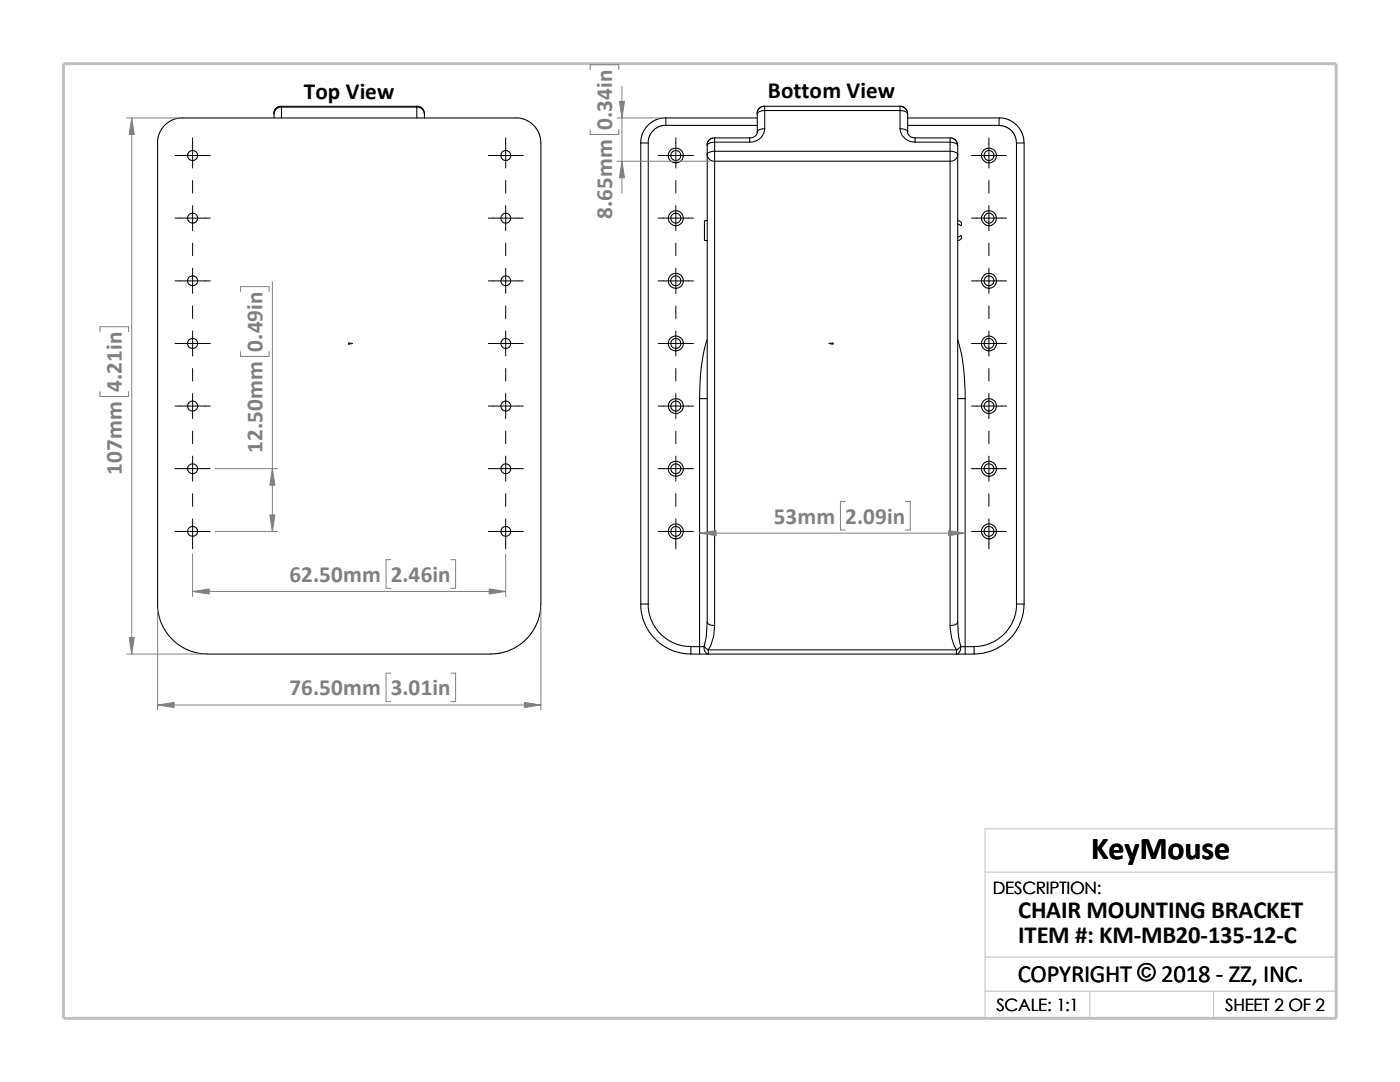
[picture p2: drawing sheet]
<svg xmlns="http://www.w3.org/2000/svg" width="279mm" height="216mm" viewBox="0 0 279 216" stroke-linecap="round" stroke-linejoin="round" font-family="sans-serif">
<path d="M196.6 174h70.1M196.6 197.8h70.1M196.6 191h70.1M217.5 197.8v5.4M242.2 197.8v5.4M26.8 203.2h239.9v-37.8h-70.1v37.8" fill="none" stroke="#c0c0c0" stroke-width=".2"/>
<path d="M12.7 12.7h254v190.5h-254z" fill="none" stroke="#c0c0c0" stroke-width=".59"/>
<g fill="none" stroke="#000" stroke-width=".21">
<path d="M31.5 28.5l.2-1.6 .9-1.7 1.5-1.1 1.7-.6h67.7l1.8 .6 1.4 1.1 1 1.7 .2 1.6v92M31.5 28.5v92.9l.4 2.3 .7 1.5 .9 1.5 1.4 1.4 1.8 1.2 1.6 .7 1.5 .4 1.6 .1M56.2 21.2v.2M56.2 21.2h27M56.2 21.4v2.1M56.2 21.4h27M56.2 21.2l-.7 .1-.5 .4-.3 .4v.6M56.2 21.4a1.38 1.38 0 0 0-1.5 1.3v.8M83.2 21.2l.6 .1 .4 .3 .4 .5 .1 .6M83.2 21.4a1.45 1.45 0 0 1 1.5 1.3M83.2 21.2v.2M83.2 21.4v2.1"/>
<path d="M84.7 22.7v.8M127.9 28.5v92M127.9 28.5h1.5M129.4 28.5v92M132.9 23.5l-.9 .1-1.1 .3-1.1 .7-.7 .6-1 1.7-.2 1.6M132.9 23.5h18.2M132.9 25h18.2M132.9 25h-.6l-.9 .3-1.1 .8-.8 1.3-.1 1.1M132.9 23.5v1.5M141.1 30.8a1.38 1.38 0 0 0 1.5 1.4M141.1 30.8v93.3M142.6 27.5l-.6 .1-.5 .4-.3 .4-.1 .6"/>
<path d="M142.6 30.2a1.45 1.45 0 0 0-1.5 .6M142.6 30.2v2M142.6 28.4a1.37 1.37 0 0 0-1.5 .6v1.8M142.6 32.2v92.6M142.6 27.5v.9M142.6 27.5h7M142.6 32.2h47M142.6 30.2h47M142.6 28.4v1.8M142.6 28.4h7M149.6 27.5v.9M151.1 26.3a1.39 1.39 0 0 1-1.5 1.2"/>
<path d="M152.6 21.2l-.6 .1-.5 .4-.3 .4-.1 .6M152.6 25.7a1.29 1.29 0 0 0-1.5 .6M152.6 22.1a1.37 1.37 0 0 0-1.5 .6v3.6M152.6 21.2v.9M152.6 25.7a2.8 2.8 0 0 1-3 2.7M152.6 21.2h27M152.6 22.1v3.6M152.6 22.1h27M179.6 21.2l.6 .1 .4 .3 .4 .5 .1 .6M179.6 25.7a1.41 1.41 0 0 1 1.5 .6M179.6 22.1a1.5 1.5 0 0 1 1.5 .6M179.6 21.2v.9"/>
<path d="M179.6 25.7a2.84 2.84 0 0 0 3 2.7M179.6 22.1v3.6M181.1 26.3a1.33 1.33 0 0 0 1.5 1.2M181.1 23.5h18.3M181.1 22.7v3.6M182.6 27.5v.9M182.6 27.5h7M182.6 28.4h7M189.6 30.2v2M189.6 32.2v92.6M189.6 27.5v.9M189.6 28.4v1.8"/>
<path d="M189.6 27.5l.6 .1 .4 .3 .4 .5 .1 .6M189.6 30.2a1.6 1.6 0 0 1 1.5 .6M189.6 28.4a1.5 1.5 0 0 1 1.5 .6M191.1 29v1.8M191.1 30.8a1.45 1.45 0 0 1-1.5 1.4M191.1 30.8v93.3M199.4 23.5v1.5h-18.3M199.4 23.5l.9 .1 1 .3 .8 .4 .9 .8 1 1.5 .3 1v.9M199.4 25.1l1.3 .2 1.1 .7 .7 1 .4 1.5M202.9 28.5v92M202.9 28.5h1.5v92M141.1 44l-.5 .1v3.8l.5 .1"/>
<path d="M191.1 47.3l.7-.3a.66 .66 0 0 1 0 .7 .66 .66 0 0 1-.7 .3M191.1 44l.7 .3 .1 .6-.1 .1-.7-.3M139.6 79.5v49.5M139.6 79.5h1.5M141.1 67.8a36 36 0 0 0-1.5 11.7M191.1 79.5h1.5M191.1 67.8a38 38 0 0 1 1.5 11.7M192.6 79.5v49.5M107.9 120.5l-.1 1.6-.4 1.6-.6 1.5-1 1.5-1.7 1.7-1.4 .9-1.6 .7-1.6 .4-1.5 .1h-56.6M127.9 120.5h1.5M127.9 120.5l.1 1.8 .6 2 .9 1.8 1.1 1.2 1.7 1.5 1.7 1 2 .5 1.9 .2M129.4 120.5l.1 1.5 .4 1.5 .7 1.5 1.2 1.5 1.6 1.3 1.5 .7 1.5 .4 1.5 .1"/>
<path d="M137.9 130.5h1.7M139.6 129h.9M139.6 130.5h1.8M139.6 129h-1.7v1.5M139.6 129v1.5M140.5 129l.9 .7M140.5 129a1.3 1.3 0 0 0 .9 1.5M141.1 124.1a1.31 1.31 0 0 0 1.5 .7M141.1 124.1a16.1 16.1 0 0 1-.6 4.9M141.4 129.7v.8M141.4 130.5h49.5M141.4 129.7h49.5"/>
<path d="M142.6 124.8l-.1 2-.6 2-.5 .9M189.6 124.8a9.7 9.7 0 0 0 1.3 4.9M190.9 130.5h1.7M190.9 129.7v.8M191.1 124.1a16.1 16.1 0 0 0 .7 4.9M191.1 124.1a1.43 1.43 0 0 1-1.5 .7M191.8 129l-.9 .7M191.8 129a1.27 1.27 0 0 1-.9 1.5M191.8 129h.8M192.6 129h1.8M192.6 129v1.5M194.4 129v1.5h-1.8"/>
<path d="M202.9 120.5l-.1 1.5-.4 1.5-.8 1.5-1.2 1.5-1.6 1.3-1.4 .7-1.6 .4-1.4 .1M202.9 120.5h1.5M204.4 120.5l-.2 1.8-.6 2-1.3 2.4-1.4 1.4-1.8 1.2-1.6 .7-1.5 .4-1.6 .1"/>
<circle cx="38.4" cy="31" r="1.01"/>
<circle cx="101" cy="31" r="1"/>
<circle cx="134.9" cy="31" r="1.01"/>
<circle cx="134.9" cy="31" r="1.51"/>
<circle cx="197.4" cy="31" r="1"/>
<circle cx="197.4" cy="31" r="1.49"/>
<circle cx="38.4" cy="43.5" r="1"/>
<circle cx="38.4" cy="56" r="1"/>
<circle cx="100.9" cy="43.5" r=".99"/>
<circle cx="101" cy="56" r=".99"/>
<circle cx="134.9" cy="56" r="1"/>
<circle cx="134.9" cy="43.5" r="1.51"/>
<circle cx="134.9" cy="56" r="1.51"/>
<circle cx="134.9" cy="43.5" r="1"/>
<circle cx="197.4" cy="56" r=".99"/>
<circle cx="197.4" cy="43.5" r="1.49"/>
<circle cx="197.4" cy="56" r="1.49"/>
<circle cx="197.4" cy="43.5" r=".99"/>
<circle cx="38.4" cy="68.5" r="1"/>
<circle cx="101" cy="68.5" r=".99"/>
<circle cx="134.9" cy="68.5" r="1"/>
<circle cx="134.9" cy="68.5" r="1.51"/>
<circle cx="197.4" cy="68.5" r=".99"/>
<circle cx="197.4" cy="68.5" r="1.49"/>
<circle cx="38.4" cy="93.5" r="1"/>
<circle cx="38.4" cy="81" r="1.01"/>
<circle cx="100.9" cy="93.5" r=".99"/>
<circle cx="101" cy="81" r="1"/>
<circle cx="134.9" cy="81" r="1.01"/>
<circle cx="134.9" cy="93.5" r="1.51"/>
<circle cx="134.9" cy="81" r="1.52"/>
<circle cx="134.9" cy="93.5" r="1"/>
<circle cx="197.4" cy="81" r="1"/>
<circle cx="197.4" cy="93.5" r="1.49"/>
<circle cx="197.4" cy="81" r="1.51"/>
<circle cx="197.4" cy="93.5" r=".99"/>
<circle cx="38.4" cy="106" r="1"/>
<circle cx="101" cy="106" r=".99"/>
<circle cx="134.9" cy="106" r="1"/>
<circle cx="134.9" cy="106" r="1.51"/>
<circle cx="197.4" cy="106" r=".99"/>
<circle cx="197.4" cy="106" r="1.49"/>
</g>
<g fill="#00f" stroke="#00f" stroke-width=".2">
<path d="M70 68.5h.4l-.4 .1z"/>
<path d="M165.4 68.5h.4v.1z"/>
</g>
<path d="M69.6 68.5h.8M69.6 68.4l.2 .3M69.7 68.5h.1M69.7 68.4v.3M69.8 68.4l-.3 .3M165.4 68.5h.9M166 68.4l.3 .3M166.1 68.5h.1M166.1 68.4v.3M166.2 68.4l-.3 .3" fill="none" stroke="#00f" stroke-width=".2"/>
<g fill="none" stroke="#000" stroke-width=".2">
<path d="M34.9 31h7.1M38.4 27.5v6M38.4 36v2.5M97.5 31h6.9M100.9 27.5v6M100.9 36v2.5M131.4 31h7M134.9 27.5v6M134.9 36v2.5M193.9 31h7M197.4 27.5v6M197.4 36v2.5"/>
<path d="M34.9 56h7.1M34.9 43.5h7.1M38.4 41v5M38.4 48.5v2.5M38.4 53.5v5M97.5 56h6.9M97.5 43.5h6.9M100.9 41v5M100.9 48.5v2.5M100.9 53.5v5M131.4 56h7M131.4 43.5h7"/>
<path d="M134.9 41v5M134.9 48.5v2.5M134.9 53.5v5M193.9 56h7M193.9 43.5h7M197.4 41v5M197.4 48.5v2.5M197.4 53.5v5M34.9 68.5h7.1M38.4 61v2.5M38.4 66v5M38.4 73.5v2.5"/>
<path d="M38.4 78.5v5M97.5 68.5h6.9M100.9 61v2.5M100.9 66v5M100.9 73.5v2.5M100.9 78.5v5M131.4 68.5h7M134.9 61v2.5M134.9 66v5M134.9 73.5v2.5M134.9 78.5v5M193.9 68.5h7"/>
<path d="M197.4 61v2.5M197.4 66v5M197.4 73.5v2.5M197.4 78.5v5M34.9 93.5h7.1M34.9 81h7.1M38.4 86v2.5M38.4 91v5M38.4 98.5v2.5M97.5 93.5h6.9M97.5 81h6.9M100.9 86v2.5"/>
<path d="M100.9 91v5M100.9 98.5v2.5M131.4 93.5h7M131.4 81h7M134.9 86v2.5M134.9 91v5M134.9 98.5v2.5M193.9 93.5h7M193.9 81h7M197.4 86v2.5M197.4 91v5M197.4 98.5v2.5"/>
<path d="M34.9 106h7.1M38.4 103.5v6M97.5 106h6.9M100.9 103.5v6M131.4 106h7M134.9 103.5v6M193.9 106h7M197.4 103.5v6"/>
</g>
<g fill="none" stroke="#808080" stroke-width=".2">
<path d="M117.8 13.9v-1h5.7v1M124.1 17.2v21.3M25.3 23.5h10.1M26.3 23.5v107M117.8 25.9v.9h5.7v-.9M123.1 23.5h8.8M123.1 32.2h18.5M48 58.2v-1h5.7v1M54.4 56.2v49.8M19.9 66.2v-1h5.8v1M19.9 78.1v1h5.8v-1M48 70.1v1h5.7v-1"/>
<path d="M42.9 93.5h12.5M38.4 110.5v8.5M38.4 118h62.5M42.9 106h12.5M78 111.7h-1v5.7h1M90 111.7h.9v5.7h-.9M100.9 110.5v8.5M139.6 106.4h53M168.7 100.1h-1v5.6h1M180.7 100.1h1v5.6h-1M25.3 130.5h15.1M31.5 121.5v20.1"/>
<path d="M78 134.3h-1v5.7h1M90 134.3h.9v5.7h-.9M107.9 121.5v20.1M31.5 140.7h76.4"/>
</g>
<g fill="#808080" stroke="#808080" stroke-width=".2">
<path d="M26.3 23.5l.5 3.3h-1z"/>
<path d="M25.8 127.2h1l-.5 3.3z"/>
<path d="M31.5 140.7l3.3-.5v1z"/>
<path d="M104.6 140.2l3.3 .5-3.3 .5z"/>
<path d="M38.4 118l3.3-.5v1z"/>
<path d="M97.6 117.5l3.3 .5-3.3 .5z"/>
<path d="M54.4 93.5l.5 3.3h-1.1z"/>
<path d="M53.8 102.7h1.1l-.5 3.3z"/>
<path d="M139.6 106.4l3.3-.5v1z"/>
<path d="M189.3 105.9l3.3 .5-3.3 .5z"/>
<path d="M124.1 32.2l.5 3.3h-1z"/>
<path d="M123.6 20.2h1l-.5 3.3z"/>
</g>
<text font-size="6.4" x="217.8" y="171.4">KeyMouse</text>
<g font-size="4.9">
<text x="203.2" y="183.2">CHAIR MOUNTING BRACKET</text>
<text x="203.2" y="188.1">ITEM #: KM-MB20-135-12-C</text>
<text x="203.1" y="195.9">COPYRIGHT © 2018 - ZZ, INC.</text>
</g>
<g font-size="4.6">
<text x="60.6" y="19.7">Top View</text>
<text x="153.2" y="19.6">Bottom View</text>
</g>
<g font-size="4.6" fill="#808080">
<text x="122.2" y="25.9" transform="rotate(-90 122.2 25.9)">0.34in</text>
<text x="122.2" y="43.7" transform="rotate(-90 122.2 43.7)">8.65mm</text>
<text x="52.4" y="70.1" transform="rotate(-90 52.4 70.1)">0.49in</text>
<text x="24.3" y="78.1" transform="rotate(-90 24.3 78.1)">4.21in</text>
<text x="24.3" y="94.8" transform="rotate(-90 24.3 94.8)">107mm</text>
<text x="52.4" y="90.4" transform="rotate(-90 52.4 90.4)">12.50mm</text>
<text x="154.4" y="104.5">53mm</text>
<text x="168.7" y="104.5">2.09in</text>
<text x="57.7" y="116.2">62.50mm</text>
<text x="78" y="116.2">2.46in</text>
<text x="57.7" y="138.8">76.50mm</text>
<text x="78" y="138.8">3.01in</text>
</g>
<g font-size="3.4">
<text x="198.2" y="178.5">DESCRIPTION:</text>
<text x="198.8" y="201.7">SCALE: 1:1</text>
<text x="244.5" y="201.7">SHEET 2 OF 2</text>
</g>
</svg>
